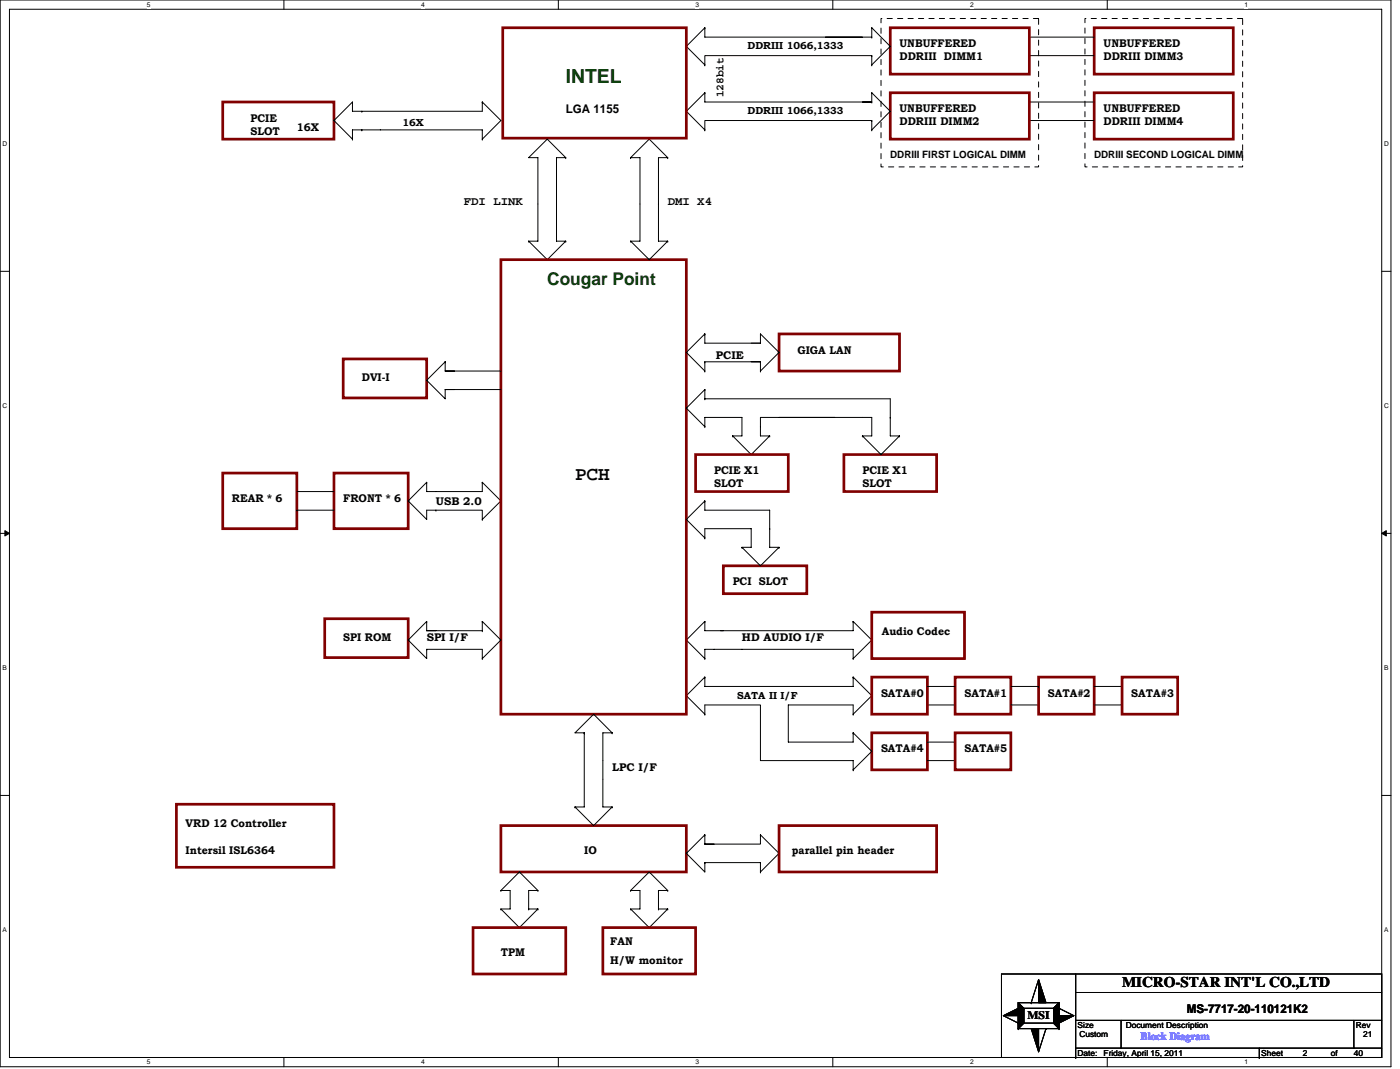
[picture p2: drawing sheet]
<svg xmlns="http://www.w3.org/2000/svg" width="272mm" height="208mm" viewBox="0 0 272 208" stroke-linecap="round" stroke-linejoin="round" font-family="sans-serif">
<path d="M0 0h270.5v207.4h-270.5zM1.8 1.8h266.9v203.8h-266.9z" fill="none" stroke="#000" stroke-width=".19"/>
<g fill="#fff">
<path d="M28.5 .2h.7v1.4h-.7z"/>
<path d="M28.5 205.8h.7v1.4h-.7z"/>
</g>
<path d="M55.2 0v1.8M55.2 205.6v1.8" fill="none" stroke="#000" stroke-width=".19"/>
<g fill="#fff">
<path d="M81.9 .2h.7v1.4h-.7z"/>
<path d="M81.9 205.8h.7v1.4h-.7z"/>
</g>
<path d="M108.6 0v1.8M108.6 205.6v1.8" fill="none" stroke="#000" stroke-width=".19"/>
<g fill="#fff">
<path d="M135.3 .2h.7v1.4h-.7z"/>
<path d="M135.3 205.8h.7v1.4h-.7z"/>
</g>
<path d="M162 0v1.8M162 205.6v1.8" fill="none" stroke="#000" stroke-width=".19"/>
<g fill="#fff">
<path d="M188.7 .2h.7v1.4h-.7z"/>
<path d="M188.7 205.8h.7v1.4h-.7z"/>
</g>
<path d="M215.4 0v1.8M215.4 205.6v1.8" fill="none" stroke="#000" stroke-width=".19"/>
<g fill="#fff">
<path d="M242.1 .2h.7v1.4h-.7z"/>
<path d="M242.1 205.8h.7v1.4h-.7z"/>
<path d="M.5 27.3h.9v1.4h-.9z"/>
<path d="M269.2 27.3h.9v1.4h-.9z"/>
<path d="M.5 78.2h.9v1.5h-.9z"/>
<path d="M269.2 78.2h.9v1.5h-.9z"/>
</g>
<path d="M0 52.7h1.8M268.7 52.7h1.8" fill="none" stroke="#000" stroke-width=".19"/>
<g fill="#fff">
<path d="M.5 129.2h.9v1.4h-.9z"/>
<path d="M269.2 129.2h.9v1.4h-.9z"/>
</g>
<path d="M0 103.7h1.8M268.7 103.7h1.8" fill="none" stroke="#000" stroke-width=".19"/>
<path d="M.9 103.2l.9 .5-.9 .5zM268.7 103.7l.9-.5v1z" fill="#000" stroke="#000" stroke-width=".19"/>
<g fill="#fff">
<path d="M.5 180.1h.9v1.4h-.9z"/>
<path d="M269.2 180.1h.9v1.4h-.9z"/>
</g>
<g fill="none" stroke="#000" stroke-width=".19">
<path d="M93.8 19.8v1.8h-23.4M93.8 19.8h.1M93.8 19.8l3.6 3.6-3.6 3.7M137.1 18v1.8h32.5M137.1 18h.1M137.1 5.4v1.8h30.6M137.1 12.6h.1M137.1 5.4h.1M137.1 18l-3.6 3.6 3.6 3.7M137.1 5.4l-3.6 3.6 3.6 3.6M160.5 7.2h9.1M167.7 19.8h1.9"/>
<path d="M169.6 7.2h.1M169.6 19.8h.1M169.6 5.4v1.8M169.6 18v1.8M169.6 10.8h-32.5v1.8M169.6 10.8h.1M169.6 10.8v1.8M169.6 5.4h.1M169.6 12.6h.1M169.6 18h.1M169.6 5.4l3.6 3.6-3.6 3.6M169.6 18l3.6 3.6-3.6 3.7"/>
<path d="M200.2 19.8h12.6M200.2 7.2h12.6M200.2 10.8h12.6M68.6 27.1h.1M70.4 21.6h-1.8v-1.8l-3.6 3.6 3.6 3.7M70.4 25.3h-1.8v1.8M70.4 25.3h23.4v1.8M70.4 25.3h.1M70.4 21.6h.1M83 21.6h.1M93.8 27.1h.1M108.2 39.7h.1"/>
<path d="M108.2 39.7v7.2h1.8M110 30.6l-3.6-3.5-3.6 3.5h1.8v16.3h-1.8M110 30.6h.1M110 30.6h-1.8v9.1M122.7 30.6h.1M122.7 30.6h1.8v16.3h-1.8M122.7 30.6l3.6-3.5 3.6 3.5M128.1 39.7h.1M128.1 39.7v7.2h1.8M129.9 30.6h.1M129.9 30.6h-1.8v9.1M137.1 25.3h.1"/>
<path d="M169.6 23.4h.1M169.6 23.4v1.9M169.6 25.3h.1M169.6 23.4h-32.5v1.9M200.2 23.4h12.6M102.8 46.9h.1M102.8 46.9l3.6 3.6 3.6-3.6M110 46.9h.1M122.7 46.9h.1M122.7 46.9l3.6 3.6 3.6-3.6M129.9 46.9h.1M86.6 75.7h1.8"/>
<path d="M86.6 70.3h.1M86.6 75.7h10.8M86.6 70.3l-3.6 3.6 3.6 3.6v-1.8M86.6 70.3v1.8M88.4 72.1h-1.8h10.8M137.1 70.3h10.8h-1.8M137.1 64.9h.1M137.1 64.9v1.8h10.8M137.1 72.1h.1M137.1 64.9l-3.6 3.6 3.6 3.6M137.1 70.3h.1M137.1 70.3v1.8"/>
<path d="M137.1 75.7v1.8M137.1 75.7h.1M137.1 77.5h.1M137.1 77.5h36.1v3.7M137.1 75.7l-3.6 3.7 3.6 3.6M146.1 66.7h1.8M147.9 72.1h.1M147.9 66.7v-1.8l3.6 3.6-3.6 3.6M147.9 70.3v1.8M57.7 95.6h7.3M57.7 99.2h.1M57.7 99.2h7.3"/>
<path d="M83 93.8h.1M83 93.8l-3.6 3.6 3.6 3.6v-1.8h1.8M84.8 99.2h.1M84.8 99.2h9v1.8M93.8 93.8v1.8h-9h-1.8v-1.8M93.8 93.8h.1M93.8 93.8l3.6 3.6-3.6 3.6M137.1 97.4v1.8h12.6v3.6M137.1 97.4h.1M137.1 97.4l-3.6 3.6 3.6 3.6M137.1 83v-1.8h7.2v3.6h-1.8M137.1 83h.1"/>
<path d="M142.5 84.8h.1M142.5 84.8l3.6 3.6 3.6-3.6M149.7 84.8h.1M151.5 81.2h18.1v3.6h-1.9M162.3 81.2h-14.4v3.6h1.8M167.7 84.8h.1M167.7 84.8l3.7 3.6 3.6-3.6M173.2 81.2h.1M173.2 81.2v3.6h1.8M175 84.8h.1M93.8 101h.1M137.1 104.6v-1.8h9v3.6h-1.8"/>
<path d="M137.1 104.6h.1M144.3 106.4h.1M144.3 106.4l3.6 3.6 3.6-3.6M149.7 102.8v3.6h1.8M149.7 102.8h.1M151.5 106.4h.1M83 126.2h10.8v1.8M83 126.2h.1M83 122.6h10.8M83 122.6h1.8M83 120.8h.1M83 120.8l-3.6 3.6 3.6 3.6v-1.8"/>
<path d="M83 120.8v1.8M93.8 122.6h.1M93.8 128h.1M93.8 120.8h.1M93.8 120.8v1.8M93.8 120.8l3.6 3.6-3.6 3.6M137.1 131.6v1.9h28.8v-1.9M137.1 138.9v-1.8h10.8v10.8h18v1.8M137.1 131.6h.1M137.1 138.9h.1M137.1 131.6l-3.6 3.7 3.6 3.6M137.1 128v-1.8h28.8v1.8"/>
<path d="M137.1 120.8v1.8h3.6M137.1 120.8h.1M137.1 128h.1M137.1 120.8l-3.6 3.6 3.6 3.6M165.9 131.6h.1M165.9 138.9v-1.8h-12.6v7.2h12.6v-1.8M165.9 138.9h.1M165.9 131.6l3.7 3.7-3.7 3.6M165.9 120.8v1.8h-25.7M165.9 120.8h.1M165.9 128h.1M165.9 120.8l3.7 3.6-3.7 3.6"/>
<path d="M180.4 137.1h5.4M180.4 133.5h5.4M185.8 137.1h.1M196.6 133.5h5.4M196.6 137.1h5.4M202 133.5h.1M202 137.1h.1M212.8 137.1h5.4M212.8 133.5h5.4M218.2 137.1h.1M218.2 133.5h.1M0 154.6h1.8"/>
<path d="M111.8 156.9h.1M111.8 156.9l3.7 3.6 3.6-3.6M113.6 142.5v14.4h-1.8M113.6 142.5h-1.8l3.7-3.6 3.6 3.6M113.6 142.5h.1M119.1 156.9h.1M119.1 142.5h.1M119.1 142.5h-1.8v5.4v9h1.8M165.9 142.5h.1M165.9 149.7h.1M165.9 142.5l3.7 3.6-3.7 3.6M180.4 147.9h5.4"/>
<path d="M180.4 144.3h5.4M185.8 147.9h.1M185.8 144.3h.1M268.7 154.6h1.8M97.4 176.7h.1M97.4 173.1h.1M97.4 176.7l3.6 3.6 3.6-3.6M97.4 173.1l3.6-3.6 3.6 3.6M97.4 173.1h1.8v3.6h-1.8M102.8 176.7h.1M102.8 176.7h1.8M104.6 173.1h-1.8v3.6"/>
<path d="M104.6 173.1h.1M104.6 176.7h.1M122.7 176.7h.1M122.7 173.1h.1M122.7 176.7l3.6 3.6 3.6-3.6M122.7 173.1l3.6-3.6 3.6 3.6M122.7 173.1h1.8v3.6h-1.8M128.1 173.1v3.6M128.1 176.7h.1M128.1 176.7h1.8M128.1 173.1h.1M128.1 173.1h1.8"/>
<path d="M129.9 173.1h.1M129.9 176.7h.1M137.1 164.1h1.8M137.1 162.3h.1M137.1 167.7h10.8v1.8M137.1 162.3l-3.6 3.6 3.6 3.6v-1.8M137.1 162.3v1.8M137.1 167.7h.1M147.9 162.3v1.8h-10.8M147.9 169.5h.1M147.9 162.3h.1M147.9 162.3l3.6 3.6-3.6 3.6"/>
<path d="M194.8 189.4h73.9v16.2h-73.9zM195.2 197.5l2.9 1.4M198.1 198.9h.1M198.1 200h.1M198.1 194.9h7.9v5.1h-7.9zM198.1 194.9l1 1.1M199.1 198.9l-1 1.1M199.1 196h5.8v2.9h-5.8zM199.1 196h.1M200.6 194.9h.1M202 190.4l-1.4 4.5M203.5 200h.1"/>
<path d="M203.5 200l-1.5 4.5M204.9 198.9l1.1 1.1M206 194.9h.1M206 196h.1M206 194.9l-1.1 1.1M206 196l2.9 1.5M206 200h.1M209.2 193h59.5M209.2 198.4h59.5M209.2 189.4v16.2M218.1 198.4v5.4M263.3 198.4v5.4"/>
<path d="M209.2 205.6h.1M209.2 203.8h59.5M244.9 205.6h.1M244.9 203.8v1.8"/>
</g>
<g fill="#000" stroke="#000" stroke-width=".19">
<path d="M195.2 197.5l2.9-1.5v1.5zM202 190.4l1.5 4.5h-1.5zM206 197.5h2.9l-2.9 1.4zM200.6 200h1.4v4.5z"/>
<path d="M198.1 194.9l1 1.1v2.9l-1 1.1z" fill-rule="evenodd"/>
<path d="M198.1 194.9l1 1.1v2.9l-1 1.1z" fill-rule="evenodd"/>
<path d="M198.1 194.9l1 1.1v2.9l-1 1.1z" fill-rule="evenodd"/>
<path d="M206 194.9v5.1l-1.1-1.1v-2.9z" fill-rule="evenodd"/>
<path d="M206 194.9v5.1l-1.1-1.1v-2.9z" fill-rule="evenodd"/>
<path d="M206 194.9v5.1l-1.1-1.1v-2.9z" fill-rule="evenodd"/>
</g>
<g fill="none" stroke="#800000" stroke-width=".53">
<path d="M43.3 19.8h21.7v7.3h-21.7zM97.8 5.4h35.7v21.5h-35.7zM173.2 5.4h27v9h-27zM173.2 18h27v9.1h-27zM212.8 18h27.1v9.1h-27.1zM212.8 5.4h27.1v9h-27.1zM97.4 50.5h36.1v88.4h-36.1zM66.8 69.8h16.2v7.6h-16.2zM151.5 64.9h23.5v7.2h-23.5zM43.3 92h14.4v10.8h-14.4zM65 92h14.4v10.8h-14.4zM135.3 88.4h18v7.2h-18z"/>
<path d="M164.1 88.4h18.1v7.2h-18.1zM140.7 110h16.2v5.4h-16.2zM169.6 119h18v9h-18zM63.2 120.3h16.2v7.5h-16.2zM169.6 131.6h10.8v7.3h-10.8zM185.8 131.6h10.8v7.3h-10.8zM202 131.6h10.8v7.3h-10.8zM218.2 131.6h10.9v7.3h-10.9zM34.3 156.4h30.7v12.2h-30.7zM169.6 142.5h10.8v7.2h-10.8zM185.8 142.5h10.8v7.2h-10.8zM97.4 160.5h36.1v9h-36.1z"/>
<path d="M151.5 160.5h30.7v9h-30.7zM92 180.3h18v9.1h-18zM117.3 180.3h18v9.1h-18z"/>
</g>
<path d="M171.4 3.6h30.6v28.8h-30.6zM211 3.6h30.7v28.8h-30.7z" fill="none" stroke="#000" stroke-width=".19" stroke-dasharray="1 1 1 1 1 1 1 1"/>
<text font-size="3.8" fill="#004000" x="110" y="16.1">INTEL</text>
<text font-size="3.8" x="111.8" y="93.3">PCH</text>
<text font-size="3.4" fill="#004000" x="106.4" y="55.5">Cougar Point</text>
<text font-size="2.9" x="218.2" y="192">MICRO-STAR INT'L CO.,LTD</text>
<g font-size="2.3">
<text x="110" y="22">LGA 1155</text>
<text x="90.2" y="39.8">FDI LINK</text>
<text x="129.9" y="39.8">DMI X4</text>
<text x="230.9" y="196.9">MS-7717-20-110121K2</text>
</g>
<g font-size="2.2">
<text x="175" y="9.2">UNBUFFERED</text>
<text x="175" y="11.7">DDRIII DIMM1</text>
<text x="214.6" y="9.2">UNBUFFERED</text>
<text x="214.6" y="11.7">DDRIII DIMM3</text>
<text x="48.7" y="23.6">PCIE</text>
<text x="140.7" y="18.9" transform="rotate(-90 140.7 18.9)">128bit</text>
<text x="175" y="21.8">UNBUFFERED</text>
<text x="214.6" y="21.8">UNBUFFERED</text>
<text x="48.7" y="26.2">SLOT</text>
<text x="57.7" y="25.4">16X</text>
<text x="175" y="24.4">DDRIII DIMM2</text>
<text x="214.6" y="24.4">DDRIII DIMM4</text>
<text x="139.3" y="69.8">PCIE</text>
<text x="155.1" y="68.7">GIGA LAN</text>
<text x="70.4" y="74.1">DVI-I</text>
<text x="138.9" y="92.2">PCIE X1</text>
<text x="138.9" y="94.7">SLOT</text>
<text x="167.7" y="92.2">PCIE X1</text>
<text x="167.7" y="94.7">SLOT</text>
<text x="45.1" y="97.6">REAR * 6</text>
<text x="66.8" y="97.6">FRONT * 6</text>
<text x="84.8" y="98.1">USB 2.0</text>
<text x="142.5" y="113.8">PCI SLOT</text>
<text x="66.8" y="124.6">SPI ROM</text>
<text x="83" y="124.6">SPI I/F</text>
<text x="144.3" y="124.6">HD AUDIO I/F</text>
<text x="171.5" y="123.4">Audio Codec</text>
<text x="171.4" y="135.5">SATA#0</text>
<text x="187.6" y="135.5">SATA#1</text>
<text x="203.8" y="135.5">SATA#2</text>
<text x="220" y="135.5">SATA#3</text>
<text x="119.1" y="149.9">LPC I/F</text>
<text x="171.4" y="146.3">SATA#4</text>
<text x="187.6" y="146.3">SATA#5</text>
<text x="36.1" y="160.7">VRD 12 Controller</text>
<text x="36.1" y="166.1">Intersil ISL6364</text>
<text x="113.6" y="166.1">IO</text>
<text x="154" y="166.1">parallel pin header</text>
<text x="97.4" y="185.9">TPM</text>
<text x="118.7" y="183.8">FAN</text>
<text x="118.7" y="187.4">H/W monitor</text>
<text x="199.9" y="198">MSI</text>
</g>
<text font-size="2.2" fill="#00f" x="221.8" y="202.1">Block Diagram</text>
<g font-size="2">
<text x="145.4" y="9.6">DDRIII 1066,1333</text>
<text x="145.4" y="22.2">DDRIII 1066,1333</text>
<text x="78.3" y="24.6">16X</text>
<text x="173.2" y="30.7">DDRIII FIRST LOGICAL DIMM</text>
<text x="212.8" y="30.7">DDRIII SECOND LOGICAL DIMM</text>
<text x="143.4" y="135.8">SATA II I/F</text>
</g>
<g font-size="1.6">
<text x="209.6" y="199.8">Size</text>
<text x="209.9" y="201.6">Custom</text>
<text x="219" y="199.8">Document Description</text>
<text x="263.7" y="199.8">Rev</text>
<text x="265.1" y="201.6">21</text>
<text x="209.6" y="205.2">Date:</text>
<text x="214.6" y="205.2">Friday, April 15, 2011</text>
<text x="245.3" y="205.2">Sheet</text>
<text x="253.4" y="205.2">2</text>
<text x="258.8" y="205.2">of</text>
<text x="263.3" y="205.2">40</text>
</g>
<g font-size="1.3">
<text x="28.5" y="1.4">5</text>
<text x="81.9" y="1.4">4</text>
<text x="135.3" y="1.4">3</text>
<text x="188.7" y="1.4">2</text>
<text x="242.1" y="1.4">1</text>
<text x=".5" y="28.4">D</text>
<text x="269.2" y="28.4">D</text>
<text x=".5" y="79.4">C</text>
<text x="269.2" y="79.4">C</text>
<text x=".5" y="130.3">B</text>
<text x="269.2" y="130.3">B</text>
<text x=".5" y="181.3">A</text>
<text x="269.2" y="181.3">A</text>
<text x="28.5" y="206.9">5</text>
<text x="81.9" y="206.9">4</text>
<text x="135.3" y="206.9">3</text>
<text x="188.7" y="206.9">2</text>
<text x="242.1" y="206.9">1</text>
</g>
</svg>
